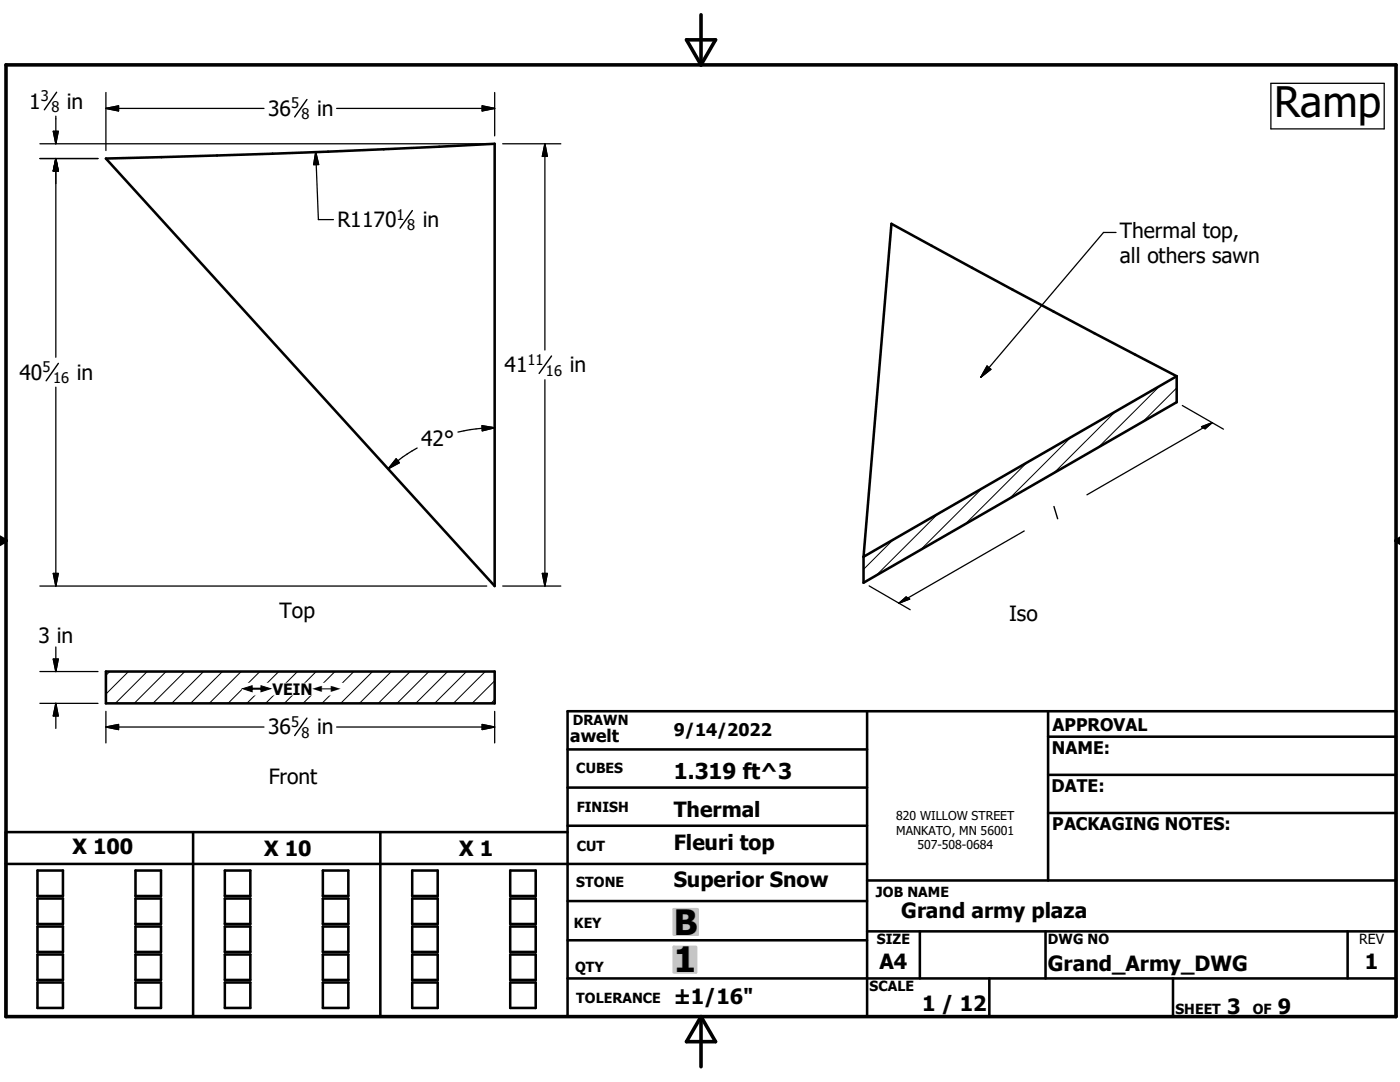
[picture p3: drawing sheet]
<svg xmlns="http://www.w3.org/2000/svg" width="279mm" height="216mm" viewBox="0 0 279 216" stroke-linecap="round" stroke-linejoin="round" font-family="sans-serif">
<g fill="none" stroke="#000" stroke-width=".51">
<path d="M21.1 31.6l44.4-1.3 33.2-1.6v88.2zM234.8 75.1v5.2l-62.5 36v-5.2M234.8 75.1l-62.5 36M234.8 75.1l-32.7-17.3-24.2-13.1-5.6 66.4M21.1 134h77.6v6.3h-77.6zM113.3 149.5h59.7M113.3 157.2h59.7M173 141.9v61M209.2 147h69.4M209.2 154.6h69.4M209.2 141.9v33.8M1.2 172.4h171.8"/>
<path d="M7.5 173.7h5.1v5.1h-5.1zM7.5 179.3h5.1v5.1h-5.1zM27 173.7h5.1v5.1h-5.1zM27 179.3h5.1v5.1h-5.1zM38.5 166v36.9M44.9 173.7h5.1v5.1h-5.1zM44.9 179.3h5.1v5.1h-5.1zM64.4 173.7h5.1v5.1h-5.1zM64.4 179.3h5.1v5.1h-5.1zM75.9 166v36.9M82.3 173.7h5.1v5.1h-5.1zM82.3 179.3h5.1v5.1h-5.1z"/>
<path d="M101.8 173.7h5.1v5.1h-5.1zM101.8 179.3h5.1v5.1h-5.1zM113.3 166h-112.1v36.9h277.4v-61h-165.3v61M113.3 179.8h59.7M113.3 164.8h59.7M173 175.7h105.6M209.2 162.2h69.4M7.5 184.9h5.1v5.1h-5.1zM7.5 190.5h5.1v5h-5.1zM7.5 196h5.1v5.1h-5.1zM27 190.5h5.1v5h-5.1zM27 196h5.1v5.1h-5.1z"/>
<path d="M27 184.9h5.1v5.1h-5.1zM44.9 190.5h5.1v5h-5.1zM44.9 196h5.1v5.1h-5.1zM44.9 184.9h5.1v5.1h-5.1zM64.4 190.5h5.1v5h-5.1zM64.4 196h5.1v5.1h-5.1zM64.4 184.9h5.1v5.1h-5.1zM82.3 190.5h5.1v5h-5.1zM82.3 196h5.1v5.1h-5.1zM82.3 184.9h5.1v5.1h-5.1zM101.8 190.5h5.1v5h-5.1zM101.8 196h5.1v5.1h-5.1z"/>
<path d="M101.8 184.9h5.1v5.1h-5.1zM113.3 187.6h59.7M113.3 195.2h165.3M173 185.8h105.6M183.6 185.8v9.4M197.4 195.2v7.7M208.7 185.8v9.4M234.1 195.2v7.7M268.9 185.8v9.4"/>
</g>
<g fill="none" stroke="#000" stroke-width=".2">
<path d="M231.5 77l-12.3 12.3M234.8 77.4l-6.7 6.8M196 97.4l-12.3 12.3M204.9 92.3l-12.3 12.3M213.7 87.2l-12.2 12.3M222.6 82.1l-12.3 12.3M178.3 107.6l-6 6M187.2 102.5l-12.3 12.3M21.9 134l-.8 .8M25.6 134l-4.5 4.5M29.4 134l-6.4 6.3M33.1 134l-6.3 6.3"/>
<path d="M36.9 134l-6.4 6.3M40.6 134l-6.3 6.3M44.4 134l-6.4 6.3M48.1 134l-6.3 6.3M51.9 134l-6.4 6.3M55.6 134l-6.3 6.3M59.4 134l-6.4 6.3M63.1 134l-6.3 6.3M66.8 134l-6.3 6.3M70.6 134l-6.3 6.3M74.4 134l-6.4 6.3M78.1 134l-6.4 6.3"/>
<path d="M81.9 134l-6.4 6.3M85.6 134l-6.4 6.3M89.3 134l-6.3 6.3M93.1 134l-6.4 6.3M96.8 134l-6.3 6.3M98.7 139.6l-.7 .7M98.7 135.9l-4.5 4.4"/>
</g>
<path d="M1.2 12.9h277.4v190h-277.4zM137 7.9h5.8l-2.9 5zM139.9 2.9v10M-.1 107.9h1.3M-.1 107.2l1.3 .7M1.2 107.9l-1.2 .7M278.6 107.9h.8M278.6 107.9l.8 .5M279.4 107.4l-.8 .5M139.9 202.9v10M139.9 202.9l2.9 5h-5.8z" fill="none" stroke="#000" stroke-width=".71"/>
<g fill="#c0c0c0" stroke="#c0c0c0" stroke-width=".51">
<path d="M134.5 188.9h4.4v5.1z"/>
<path d="M134.5 188.9l4.4 5.1h-4.4z"/>
<path d="M134.5 181.4h4.7v5.1z"/>
<path d="M134.5 181.4l4.7 5.1h-4.7z"/>
</g>
<path d="M11.3 18.4l-2.4 3.5M61.3 19.9l-2.5 3.4M82.3 42l-2.5 3.5M11.6 72.5l-2.4 3.5M110.1 71l-2.5 3.5M210.3 101.1l.8 2.4M61.3 143.3l-2.5 3.5" fill="none" stroke="#000" stroke-width=".28"/>
<g fill="none" stroke="#000" stroke-width=".25">
<path d="M21.1 18.5v11.5M98.7 18.5v8.6M253.6 16.6h22.6v9.1h-22.6zM8 28.7h89.1M8 31.6h11.6M10.6 26.2h1l-.5 2.5zM11.1 23.2v5.5M11.1 31.6v39.7M11.1 31.6l.5 2.5h-1zM21.1 21.6h31.6M21.1 21.6l2.6-.5v1zM63 30.3l.5 13.5h3"/>
<path d="M63 30.3l.6 2.5-1 .1zM67.2 21.6h31.5M96.2 21.1l2.5 .5-2.5 .5zM100.3 28.7h11.6M108.7 28.7v41.1M108.7 28.7l.5 2.5h-1zM222.7 46.4h-2.5l-24.5 28.9M11.1 77.3v39.6M108.7 75.8v41.1M197 73l.7 .7-2 1.6zM79.1 91.6l.6 .7-2.2 1.3zM83.3 89.4l-1.1 .6a29.3 29.3 0 0 0-4.7 3.6"/>
<path d="M96.2 84.9l2.5 .5-2.4 .6zM98.7 85.4l-3.7 .2-3.6 .6M236 80.9l8.2 4.7M239.8 85.2l2.1-.9-1.4 1.3zM241.9 84.3l-25 14.4M8 116.9h89.1M10.6 114.4h1l-.5 2.5zM100.3 116.9h11.6M108.2 114.4h1l-.5 2.5zM173.5 116.9l8.1 4.8M204.4 105.9l-25 14.5M8 134h11.6"/>
<path d="M10.6 131.5h1l-.5 2.5zM11.1 129.1v4.9M179.4 120.4l1.4-1.3 .7 .4zM8 140.3h11.6M11.1 140.3v5M11.1 140.3l.5 2.6h-1zM21.1 145.1l2.6-.5v1zM21.1 141.9v6.3M21.1 145.1h31.6M67.2 145.1h31.5M96.2 144.6l2.5 .5-2.5 .5zM98.7 141.9v6.3"/>
</g>
<g fill="#000" stroke="#000" stroke-width=".25">
<path d="M10.6 26.2h1l-.5 2.5zM11.1 31.6l.5 2.5h-1zM21.1 21.6l2.6-.5v1zM63 30.3l.6 2.5-1 .1zM96.2 21.1l2.5 .5-2.5 .5zM108.7 28.7l.5 2.5h-1zM197 73l.7 .7-2 1.6zM79.1 91.6l.6 .7-2.2 1.3zM96.2 84.9l2.5 .5-2.4 .6zM239.8 85.2l2.1-.9-1.4 1.3zM10.6 114.4h1l-.5 2.5zM108.2 114.4h1l-.5 2.5z"/>
<path d="M179.4 120.4l1.4-1.3 .7 .4zM10.6 131.5h1l-.5 2.5zM11.1 140.3l.5 2.6h-1zM21.1 145.1l2.6-.5v1zM96.2 144.6l2.5 .5-2.5 .5z"/>
</g>
<g fill="#fff" stroke="#fff" stroke-width=".25">
<path d="M48.4 136.4h20v2.2z"/>
<path d="M48.4 136.4l20 2.2h-20z"/>
</g>
<text font-size="8.4" x="254.3" y="23.4">Ramp</text>
<g font-size="7">
<text x="134.5" y="186.5">B</text>
<text x="134.5" y="194">1</text>
</g>
<text font-size="4.4" x="134.5" y="155.5">1.319 ft^3</text>
<g font-size="4.2">
<text x="5.8" y="21.7">1</text>
<text x="13.3" y="21.7">in</text>
<text x="53.5" y="23.1">36</text>
<text x="63.3" y="23.1">in</text>
<text x="67.4" y="45.3">R1170</text>
<text x="84.4" y="45.3">in</text>
<text x="223.5" y="47.5">Thermal top,</text>
<text x="223.5" y="52.6">all others sawn</text>
<text x="3.9" y="75.8">40</text>
<text x="15.3" y="75.8">in</text>
<text x="100.7" y="74.3">41</text>
<text x="113.7" y="74.3">in</text>
<text x="84.1" y="89">42°</text>
<text x="55.8" y="123.4">Top</text>
<text x="201.4" y="123.9">Iso</text>
<text x="7.7" y="128.2">3 in</text>
<text x="53.5" y="146.6">36</text>
<text x="63.3" y="146.6">in</text>
<text x="53.6" y="156.4">Front</text>
<text x="134.4" y="163.1">Thermal</text>
<text x="14.5" y="170.5">X 100</text>
<text x="52.7" y="170.9">X 10</text>
<text x="91.7" y="170.9">X 1</text>
<text x="134.4" y="169.5">Fleuri top</text>
<text x="134.4" y="176.9">Superior Snow</text>
<text x="179.9" y="183.3">Grand army plaza</text>
<text x="175.5" y="193.3">A4</text>
<text x="209.1" y="193.8">Grand_Army_DWG</text>
<text x="272.4" y="193.3">1</text>
<text x="134.4" y="200.3">±1/16&quot;</text>
<text x="184" y="201.7">1 / 12</text>
<text x="244.9" y="202.3">3</text>
<text x="255" y="202.3">9</text>
</g>
<g font-size="3.5">
<text x="113.8" y="148">awelt</text>
<text x="134.5" y="146.9">9/14/2022</text>
<text x="210.1" y="145.8">APPROVAL</text>
<text x="209.9" y="150.4">NAME:</text>
<text x="209.8" y="158.1">DATE:</text>
<text x="210" y="165.6">PACKAGING NOTES:</text>
</g>
<text font-size="3.1" x="54.4" y="138.6">VEIN</text>
<g font-size="2.9">
<text x="8.1" y="20.2">3</text>
<text x="10.2" y="22.4">8</text>
<text x="58.1" y="21.6">5</text>
<text x="60.2" y="23.8">8</text>
<text x="79.1" y="43.8">1</text>
<text x="81.2" y="46">8</text>
<text x="8.5" y="74.3">5</text>
<text x="10.6" y="76.5">16</text>
<text x="105.3" y="72.8">11</text>
<text x="109" y="75">16</text>
<text x="58.1" y="145">5</text>
<text x="60.2" y="147.2">8</text>
</g>
<g font-size="2.8">
<text x="114.3" y="144.6">DRAWN</text>
<text x="115" y="154.3">CUBES</text>
<text x="115.1" y="162">FINISH</text>
<text x="115.1" y="169.8">CUT</text>
<text x="115" y="177.1">STONE</text>
<text x="174.8" y="178.9">JOB NAME</text>
<text x="114.6" y="185.3">KEY</text>
<text x="175" y="188.4">SIZE</text>
<text x="209.1" y="188.4">DWG NO</text>
<text x="271.3" y="188.4">REV</text>
<text x="114.8" y="193.9">QTY</text>
<text x="173.5" y="197.8">SCALE</text>
<text x="115" y="200.2">TOLERANCE</text>
<text x="234.6" y="202.3">SHEET</text>
<text x="250" y="202.3">OF</text>
</g>
<g font-size="2.5">
<text x="48.4" y="138.6">#</text>
<text x="62.4" y="138.6">#</text>
</g>
<g font-size="2.4">
<text x="178.9" y="163.6">820 WILLOW STREET</text>
<text x="178.9" y="166.5">MANKATO, MN 56001</text>
<text x="183.1" y="169.5">507-508-0684</text>
</g>
</svg>
